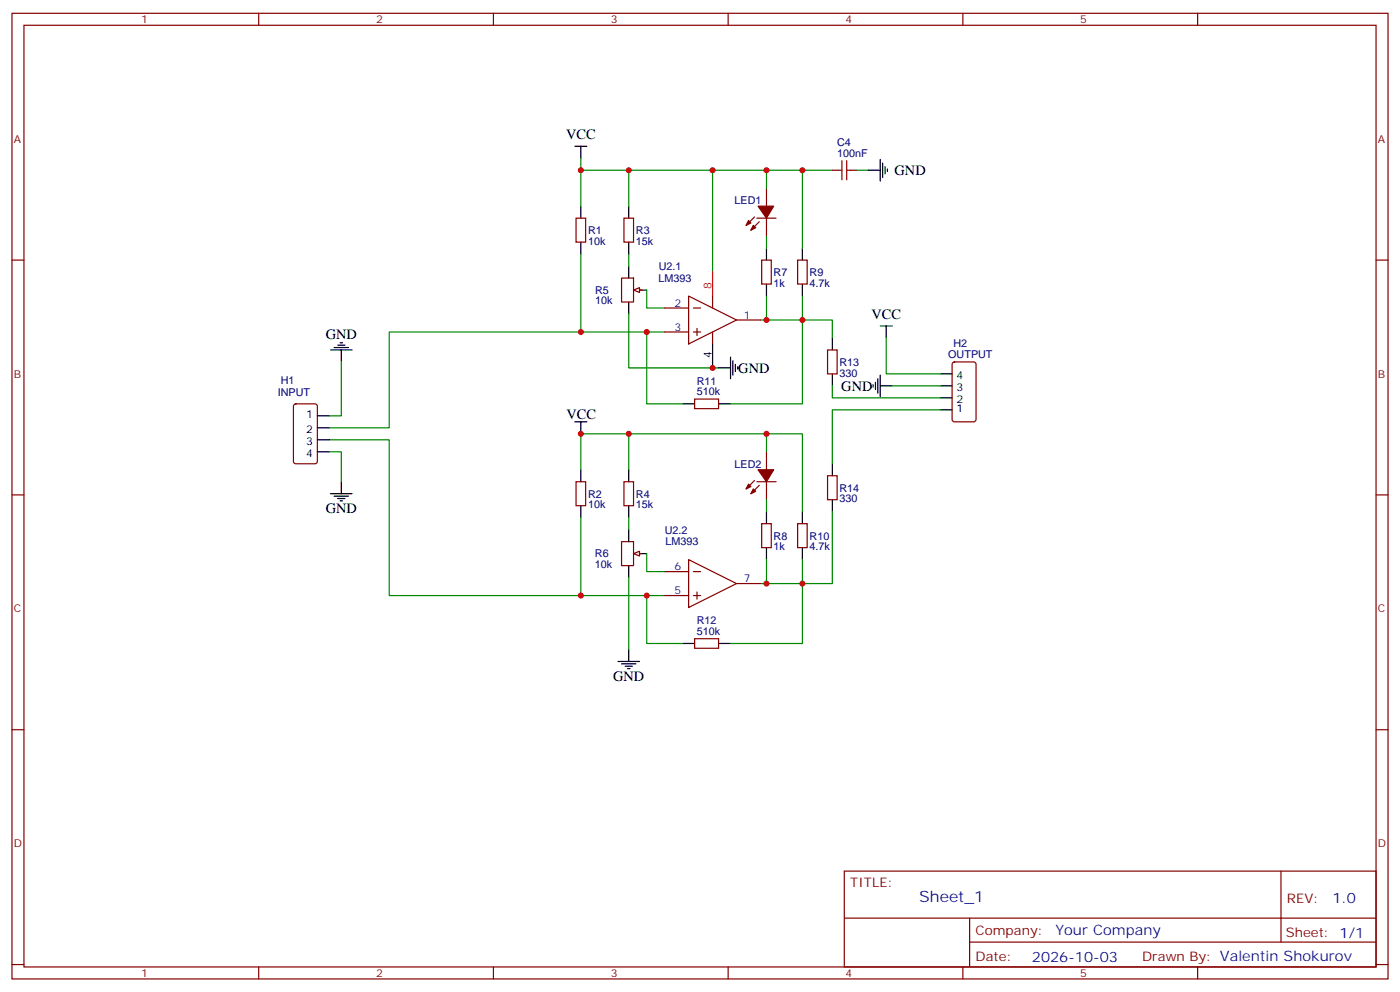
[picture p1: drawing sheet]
<svg xmlns="http://www.w3.org/2000/svg" width="412mm" height="292mm" viewBox="0 0 412 292" stroke-linecap="round" stroke-linejoin="round" font-family="sans-serif">
<g fill="none" stroke="#870000" stroke-width=".35">
<path d="M3.5 3.9h405.4v284.4h-405.4zM7.1 7.4h398.2v277.3h-398.2zM76.2 3.9v3.5M145.3 3.9v3.5M214.5 3.9v3.5M283.6 3.9v3.5M352.8 3.9v3.5M3.5 76.6h3.6M405.3 76.6h3.6M183.1 81.9h3.5v7h-3.5zM187.3 85.4h1.8M3.5 145.7h3.6"/>
<path d="M405.3 145.7h3.6M3.5 214.9h3.6M405.3 214.9h3.6M248.7 256.5h156.6v28.2h-156.6zM377.3 256.5v20.9M248.7 270.4h156.5M285.6 277.4h119.6M285.6 270.4v14.1M3.5 284h3.6M76.2 284.7v3.6M145.3 284.7v3.6M214.5 284.7v3.6"/>
<path d="M283.6 284.7v3.6M352.8 284.7v3.6M405.3 284h3.6"/>
</g>
<path d="M185.2 78.4v3.5M185.2 88.9v3.6M187 85.4h3.5" fill="none" stroke="#000" stroke-width=".35"/>
<path d="M186.6 85.4l1.8-.7v1.4z" fill="#f0f0f0" stroke="#870000" stroke-width=".35"/>
<path d="M185.2 156v3.5M185.2 166.5v3.6M187 163h3.5" fill="none" stroke="#000" stroke-width=".35"/>
<path d="M183.1 159.5h3.5v7h-3.5zM187.3 163h1.8" fill="none" stroke="#870000" stroke-width=".35"/>
<path d="M186.6 163l1.8-.7v1.4z" fill="#f0f0f0" stroke="#870000" stroke-width=".35"/>
<g fill="none" stroke="#008700" stroke-width=".35">
<path d="M171.1 46.6v3.5M185.2 50.1v10.6M209.9 50.1h35.3M225.8 50.1v5.3M236.4 50.1v23M252.2 50.1h3.6M171.1 60.7v-10.6h38.8v30M171.1 74.8v23h24.7M185.2 74.8v3.6M225.8 69.5v3.6M171.1 97.8h-56.4v28.2h-17.7M185.2 92.5v15.8h26.5"/>
<path d="M190.5 85.4v5.3h5.3M190.5 97.8v21.1h10.6M225.8 87.2v7h-1.8M236.4 87.2v7h-10.6M245.2 99.5v-5.3h-8.8v24.7h-21.2M261.1 99.5v10.6h15.8M100.5 106.6v15.8h-3.5M245.2 113.6v3.6h31.7M262.8 113.6h14.1M97 129.5h17.7v45.9h56.4M97 133h3.5v8.9M171.1 138.3v-10.6h14.1v10.6"/>
<path d="M185.2 127.7h40.6v5.3M225.8 127.7h10.6v23M276.9 120.7h-31.7v15.9M171.1 152.4v23h24.7M185.2 152.4v3.6M225.8 147.1v3.6M245.2 150.7v21.1h-8.8v17.7h-21.2M185.2 170.1v21.1M190.5 163v5.3h5.3M190.5 175.4v14.1h10.6M225.8 164.8v7h-1.8M236.4 164.8v7h-10.6"/>
</g>
<path d="M246.9 50.1h1.1M248 47.3v5.7M249.4 50.1h1.1M249.4 47.3v5.7" fill="none" stroke="#a10000" stroke-width=".35"/>
<g fill="none" stroke="#870000" stroke-width=".35">
<path d="M225.8 55.4v5.3M245.2 50.1h1.7M250.5 50.1h1.7M169.7 64.2h2.8v7.1h-2.8zM183.8 64.2h2.8v7.1h-2.8zM222.2 63.9l-2.4 2.5M223 64.2h5.6M223.7 65.3l-2.5 2.5M224.4 76.6h2.8v7h-2.8zM225.8 64.2v5.3M234.9 76.6h2.9v7h-2.9zM195.8 90.7h7"/>
<path d="M195.8 97.8h7M202.8 87.2l14.2 7-14.2 7.1zM204.3 90.7h2.1M204.3 97.8h2.1M205.3 96.7v2.1M209.9 87.2v3.5M209.9 97.8v3.5M217 94.2h7M86.7 119.1l.4-.2h5.7l.6 .5 .1 16.5-.5 .6-5.9 .1-.6-.5-.1-16.5zM204.6 117.5h7.1v2.8h-7.1zM243.8 103h2.8v7.1h-2.8zM280.7 106.8l.5-.2h5.6l.7 .4v16.5l-.4 .7h-5.9l-.7-.4v-16.5z"/>
<path d="M225.8 133v5.3M169.7 141.9h2.8v7h-2.8zM183.8 141.9h2.8v7h-2.8zM222.2 141.5l-2.4 2.5M223 141.9h5.6M223.7 142.9l-2.5 2.5M224.4 154.2h2.8v7.1h-2.8zM225.8 141.9v5.2M234.9 154.2h2.9v7.1h-2.9zM243.8 140.1h2.8v7h-2.8zM195.8 168.3h7M195.8 175.4h7"/>
<path d="M202.8 164.8l14.2 7-14.2 7.1zM204.3 168.3h2.1M204.3 175.4h2.1M205.3 174.3v2.1M217 171.8h7M204.6 188.1h7.1v2.8h-7.1z"/>
</g>
<g fill="none" stroke="#000" stroke-width=".35">
<path d="M169.3 43.1h3.6M171.1 43.1v3.5M255.8 50.1h3.5M259.3 47v6.3M260 48v4.2M260.7 49.1v2.1M261.4 49.8v.7M171.1 60.7v3.5M171.1 71.3v3.5M185.2 60.7v3.5M185.2 71.3v3.5M225.8 73.1v3.5"/>
<path d="M236.4 73.1v3.5M225.8 83.6v3.6M236.4 83.6v3.6M245.2 99.5v3.5M259.3 96h3.5M261.1 96v3.5M97.4 103h6.3M98.4 102.3h4.3M99.5 101.6h2.1M100.2 100.9h.7M100.5 103v3.6M201.1 118.9h3.5"/>
<path d="M209.9 101.3v7M211.7 108.3h3.5M211.7 118.9h3.5M215.2 105.2v6.3M215.9 106.2v4.3M216.6 107.3v2.1M217.3 108v.7M245.2 110.1v3.5M257.2 113.3v.7M257.9 112.6v2.1M258.6 111.5v4.2M259.3 110.5v6.3"/>
<path d="M259.3 113.6h3.5M276.9 117.2h3.6M276.9 113.6h3.6M276.9 110.1h3.6M93.5 122.4h3.5M93.5 126h3.5M93.5 129.5h3.5M93.5 133h3.5M169.3 124.2h3.6M171.1 124.2v3.5M171.1 138.3v3.6M185.2 138.3v3.6"/>
<path d="M245.2 136.6v3.5M276.9 120.7h3.6M97.4 145.4h6.3M98.4 146.1h4.3M99.5 146.8h2.1M100.2 147.5h.7M100.5 141.9v3.5M171.1 148.9v3.5M185.2 148.9v3.5M225.8 150.7v3.5M236.4 150.7v3.5M245.2 147.1v3.6"/>
<path d="M225.8 161.3v3.5M236.4 161.3v3.5M182 194.8h6.4M183.1 195.5h4.2M184.1 196.2h2.2M184.9 196.9h.7M185.2 191.2v3.6M201.1 189.5h3.5M211.7 189.5h3.5"/>
</g>
<path d="M209.9 80.1v7.1" fill="none" stroke="#f00" stroke-width=".35"/>
<g fill="#870000" stroke="#870000" stroke-width=".35">
<path d="M223.3 60.7h4.6l-2.1 3.5z"/>
<path d="M220.5 64.9l.7 .8-1.4 .7z"/>
<path d="M221.9 66.4l.7 .7-1.4 .7z"/>
<path d="M223.3 138.3h4.6l-2.1 3.6z"/>
<path d="M220.5 142.6l.7 .7-1.4 .7z"/>
<path d="M221.9 144l.7 .7-1.4 .7z"/>
</g>
<g fill="#c00">
<circle cx="209.9" cy="108.3" r=".88"/>
<circle cx="209.9" cy="50.1" r=".88"/>
<circle cx="225.8" cy="50.1" r=".88"/>
<circle cx="185.2" cy="50.1" r=".88"/>
<circle cx="185.2" cy="127.7" r=".88"/>
<circle cx="236.4" cy="50.1" r=".88"/>
<circle cx="225.8" cy="127.7" r=".88"/>
<circle cx="171.1" cy="127.7" r=".88"/>
<circle cx="171.1" cy="175.4" r=".88"/>
<circle cx="171.1" cy="97.8" r=".88"/>
<circle cx="171.1" cy="50.1" r=".88"/>
<circle cx="190.5" cy="97.8" r=".88"/>
<circle cx="190.5" cy="175.4" r=".88"/>
<circle cx="225.8" cy="94.2" r=".88"/>
<circle cx="236.4" cy="94.2" r=".88"/>
<circle cx="225.8" cy="171.8" r=".88"/>
<circle cx="236.4" cy="171.8" r=".88"/>
</g>
<text font-size="4.6" fill="#00f" x="270.8" y="265.5">Sheet_1</text>
<g font-size="4.2">
<text x="166.8" y="40.9">VCC</text>
<text x="263.5" y="51.5">GND</text>
<text x="256.7" y="93.8">VCC</text>
<text x="96" y="99.7">GND</text>
<text x="217.5" y="109.8">GND</text>
<text x="247.8" y="115">GND</text>
<text x="166.9" y="123.5">VCC</text>
<text x="96" y="151">GND</text>
<text x="180.6" y="200.4">GND</text>
</g>
<g font-size="4.2" fill="#00f">
<text x="392.5" y="265.8">1.0</text>
<text x="310.9" y="275.3">Your Company</text>
<text x="304" y="283.1">2026-10-03</text>
</g>
<g font-size="3.9" fill="#800">
<text x="250.5" y="261.1">TITLE:</text>
<text x="379.1" y="265.8">REV:</text>
<text x="287.4" y="275.3">Company:</text>
<text x="378.7" y="275.9">Sheet: 1/1</text>
<text x="287.4" y="283">Date:</text>
<text x="336.4" y="283.1">Drawn By: Valentin Shokurov</text>
</g>
<g font-size="3.2" fill="#800">
<text x="41.6" y="6.9">1</text>
<text x="110.8" y="6.9">2</text>
<text x="179.9" y="6.9">3</text>
<text x="249.1" y="6.9">4</text>
<text x="318.2" y="6.9">5</text>
<text x="4.1" y="42">A</text>
<text x="405.9" y="42">A</text>
<text x="4.1" y="111.2">B</text>
<text x="405.9" y="111.2">B</text>
<text x="4.1" y="180.3">C</text>
<text x="405.9" y="180.3">C</text>
<text x="4.1" y="249.4">D</text>
<text x="405.9" y="249.4">D</text>
<text x="41.6" y="287.7">1</text>
<text x="110.8" y="287.7">2</text>
<text x="179.9" y="287.7">3</text>
<text x="249.1" y="287.7">4</text>
<text x="318.2" y="287.7">5</text>
</g>
<g font-size="3.2" fill="#000080">
<text x="246.6" y="46.2">100nF</text>
<text x="246.6" y="43.1">C4</text>
<text x="216.4" y="60.1">LED1</text>
<text x="173.2" y="68.9">R1</text>
<text x="187.3" y="68.8">R3</text>
<text x="173.2" y="72.1">10k</text>
<text x="187.3" y="72">15k</text>
<text x="194" y="83">LM393</text>
<text x="194.1" y="79.5">U2.1</text>
<text x="227.9" y="81.3">R7</text>
<text x="238.5" y="81.3">R9</text>
<text x="175.3" y="89.6">10k</text>
<text x="175.3" y="86.5">R5</text>
<text x="227.9" y="84.4">1k</text>
<text x="238.5" y="84.4">4.7k</text>
<text x="247.3" y="107.7">R13</text>
<text x="279.3" y="105.5">OUTPUT</text>
<text x="280.8" y="102.3">H2</text>
<text x="82.7" y="113">H1</text>
<text x="205.2" y="113.3">R11</text>
<text x="247.3" y="110.9">330</text>
<text x="81.8" y="116.5">INPUT</text>
<text x="205.2" y="116.5">510k</text>
<text x="216.4" y="137.7">LED2</text>
<text x="173.2" y="149.7">10k</text>
<text x="173.2" y="146.5">R2</text>
<text x="187.3" y="149.7">15k</text>
<text x="187.3" y="146.5">R4</text>
<text x="247.3" y="147.9">330</text>
<text x="247.3" y="144.8">R14</text>
<text x="195.8" y="157.1">U2.2</text>
<text x="196.1" y="160.6">LM393</text>
<text x="227.9" y="158.9">R8</text>
<text x="238.5" y="158.9">R10</text>
<text x="175.3" y="167.4">10k</text>
<text x="175.3" y="164.2">R6</text>
<text x="227.9" y="162">1k</text>
<text x="238.5" y="162">4.7k</text>
<text x="205.2" y="183.8">R12</text>
<text x="205.2" y="187">510k</text>
</g>
<text font-size="3.2" fill="#f00" x="209.5" y="85.1" transform="rotate(-90 209.5 85.1)">8</text>
<g font-size="3.2" fill="#00f">
<text x="198.7" y="90.3">2</text>
<text x="219.1" y="93.9">1</text>
<text x="198.7" y="97.4">3</text>
<text x="198.7" y="168">6</text>
<text x="219.1" y="171.5">7</text>
<text x="198.7" y="175">5</text>
</g>
<g font-size="3.2">
<text x="209.5" y="105.4" transform="rotate(-90 209.5 105.4)">4</text>
<text x="281.8" y="111.5">4</text>
<text x="281.8" y="118.6">2</text>
<text x="281.8" y="115">3</text>
<text x="90.2" y="123.2">1</text>
<text x="281.8" y="121.4">1</text>
<text x="90.2" y="127.4">2</text>
<text x="90.2" y="130.9">3</text>
<text x="90.2" y="134.4">4</text>
</g>
</svg>
